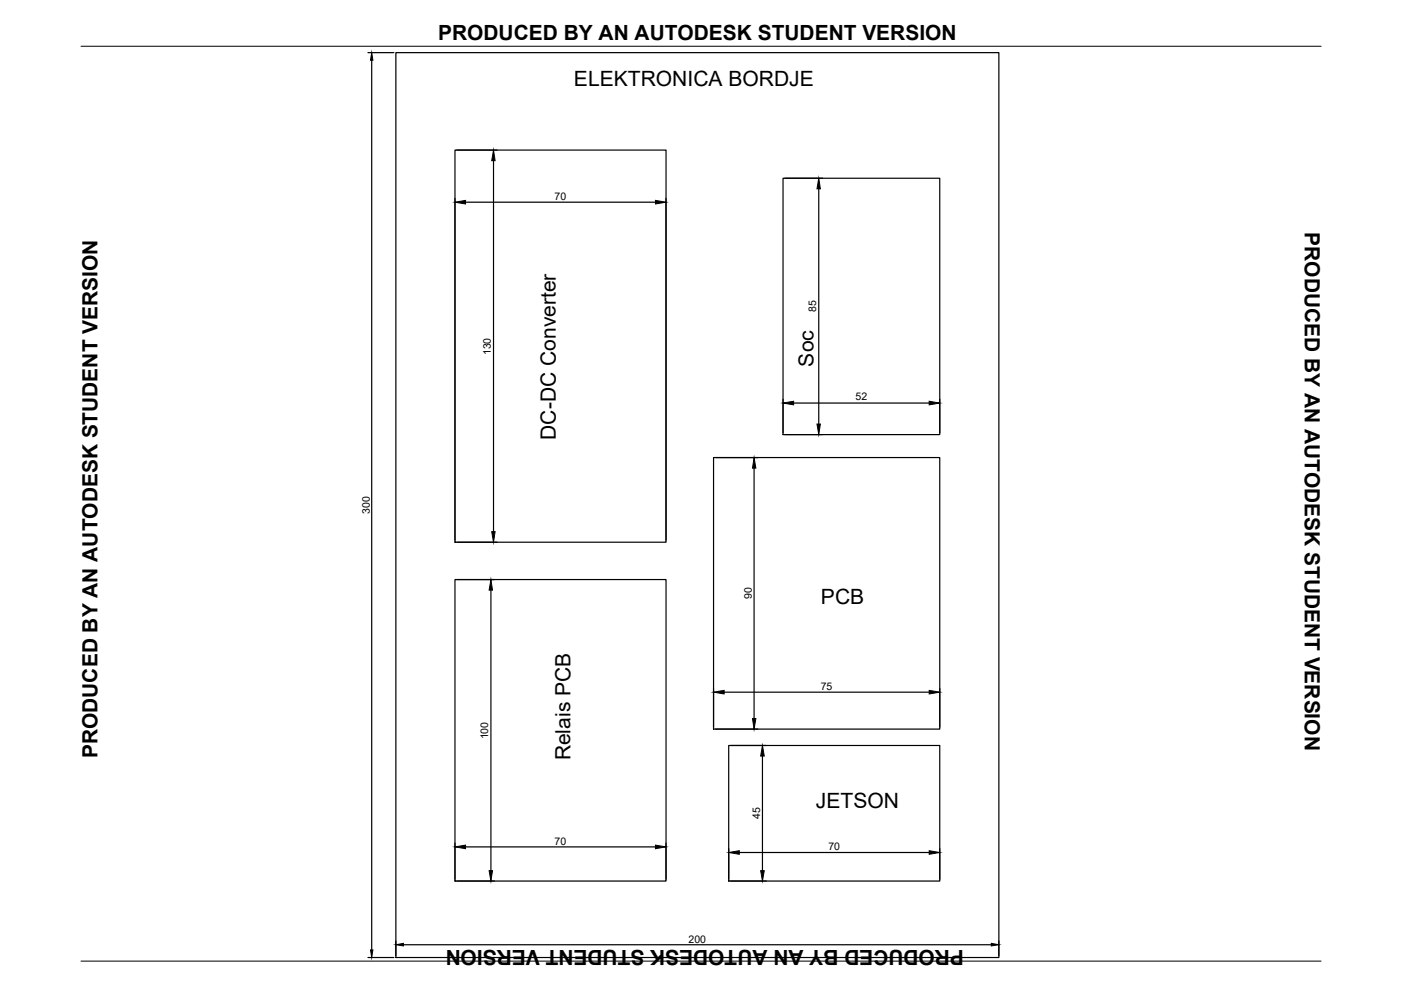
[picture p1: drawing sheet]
<svg xmlns="http://www.w3.org/2000/svg" width="297mm" height="210mm" viewBox="0 0 297 210" stroke-linecap="round" stroke-linejoin="round" font-family="sans-serif">
<!-- layer: 0 -->
<g fill="none" stroke="#000" stroke-width=".25">
<path d="M78 11.2h5.5M78.8 12.8v188.6M83.9 11.2h127.9v191.8h-127.9zM96.5 31.8h44.7v83.2h-44.7zM96.8 31.8h8.6M104.6 34.1v78.6M166 37.8h33.2v54.3h-33.2zM166.4 37.8h8M96.5 42.1v72.4M98.7 42.9h40.3M141.2 42.1v72.4M173.6 40v49.9"/>
<path d="M151.3 97h47.9v57.6h-47.9zM151.7 97h9M159.9 99.3v53M166 84.7v7.1M166.4 92.1h8M168.3 85.5h28.7M199.2 84.7v7.1M96.8 115h8.6M96.5 122.9h44.7v63.9h-44.7zM96.8 122.9h8M104.1 125.1v59.5M151.3 146v8.2"/>
<path d="M151.7 154.6h9M153.5 146.8h43.5M154.5 158.1h44.7v28.7h-44.7zM154.9 158.1h7.6M199.2 146v8.2M96.5 178.8v7.6M98.7 179.6h40.3M141.2 178.8v7.6M154.5 179.9v6.5M161.7 160.3v24.3M199.2 179.9v6.5M83.9 199.5v3.1"/>
<path d="M96.8 186.8h8M154.9 186.8h7.6M156.7 180.7h40.3M211.8 199.5v3.1M78 203h5.5M85.5 200.3h124.7"/>
</g>
<g fill="#000" stroke="#000" stroke-width=".21">
<path d="M78.8 11.2l.3 1.6h-.5zM104.6 31.8l.4 2.3h-.7zM96.5 42.9l2.2-.4v.8zM139 42.5l2.2 .4-2.2 .4zM173.6 37.8l.3 2.2h-.7zM159.9 97l.4 2.3h-.8zM166 85.5l2.3-.4v.7zM173.2 89.9h.7l-.3 2.2zM197 85.1l2.2 .4-2.2 .3zM104.3 112.7h.7l-.4 2.3zM104.1 122.9l.3 2.2h-.7zM151.3 146.8l2.2-.4v.7z"/>
<path d="M159.5 152.3h.8l-.4 2.3zM197 146.4l2.2 .4-2.2 .3zM96.5 179.6l2.2-.4v.7zM139 179.2l2.2 .4-2.2 .3zM161.7 158.1l.3 2.2h-.7zM103.7 184.6h.7l-.3 2.2zM154.5 180.7l2.2-.3v.7zM161.3 184.6h.7l-.3 2.2zM197 180.4l2.2 .3-2.2 .4zM78.6 201.4h.5l-.3 1.6zM83.9 200.3l1.6-.3v.6zM210.2 200l1.6 .3-1.6 .3z"/>
</g>
<path d="M17.2 9.8h262.9M17.2 203.8h262.9" fill="none" stroke="#000" stroke-width=".21"/>
<g font-size="4.5">
<text x="121.7" y="18.2">ELEKTRONICA BORDJE</text>
<text x="172.6" y="77.7" transform="rotate(-90 172.6 77.7)">Soc</text>
<text x="117.8" y="93.2" transform="rotate(-90 117.8 93.2)">DC-DC Converter</text>
<text x="174.1" y="128">PCB</text>
<text x="121" y="161.2" transform="rotate(-90 121 161.2)">Relais PCB</text>
<text x="173" y="171.3">JETSON</text>
</g>
<g font-size="4.4">
<text x="92.9" y="8.5">PRODUCED BY AN AUTODESK STUDENT VERSION</text>
<text x="276.6" y="49.3" transform="rotate(90 276.6 49.3)">PRODUCED BY AN AUTODESK STUDENT VERSION</text>
<text x="20.6" y="160.7" transform="rotate(-90 20.6 160.7)">PRODUCED BY AN AUTODESK STUDENT VERSION</text>
<text x="204.4" y="201.5" transform="rotate(180 204.4 201.5)">PRODUCED BY AN AUTODESK STUDENT VERSION</text>
</g>
<g font-size="2.2">
<text x="117.6" y="42.4">70</text>
<text x="173" y="66.2" transform="rotate(-90 173 66.2)">85</text>
<text x="104.1" y="75.3" transform="rotate(-90 104.1 75.3)">130</text>
<text x="181.4" y="84.9">52</text>
<text x="78.4" y="109" transform="rotate(-90 78.4 109)">300</text>
<text x="159.4" y="127" transform="rotate(-90 159.4 127)">90</text>
<text x="174" y="146.2">75</text>
<text x="103.5" y="156.8" transform="rotate(-90 103.5 156.8)">100</text>
<text x="161.1" y="173.6" transform="rotate(-90 161.1 173.6)">45</text>
<text x="117.6" y="179.1">70</text>
<text x="175.6" y="180.2">70</text>
<text x="146" y="199.9">200</text>
</g>
</svg>
